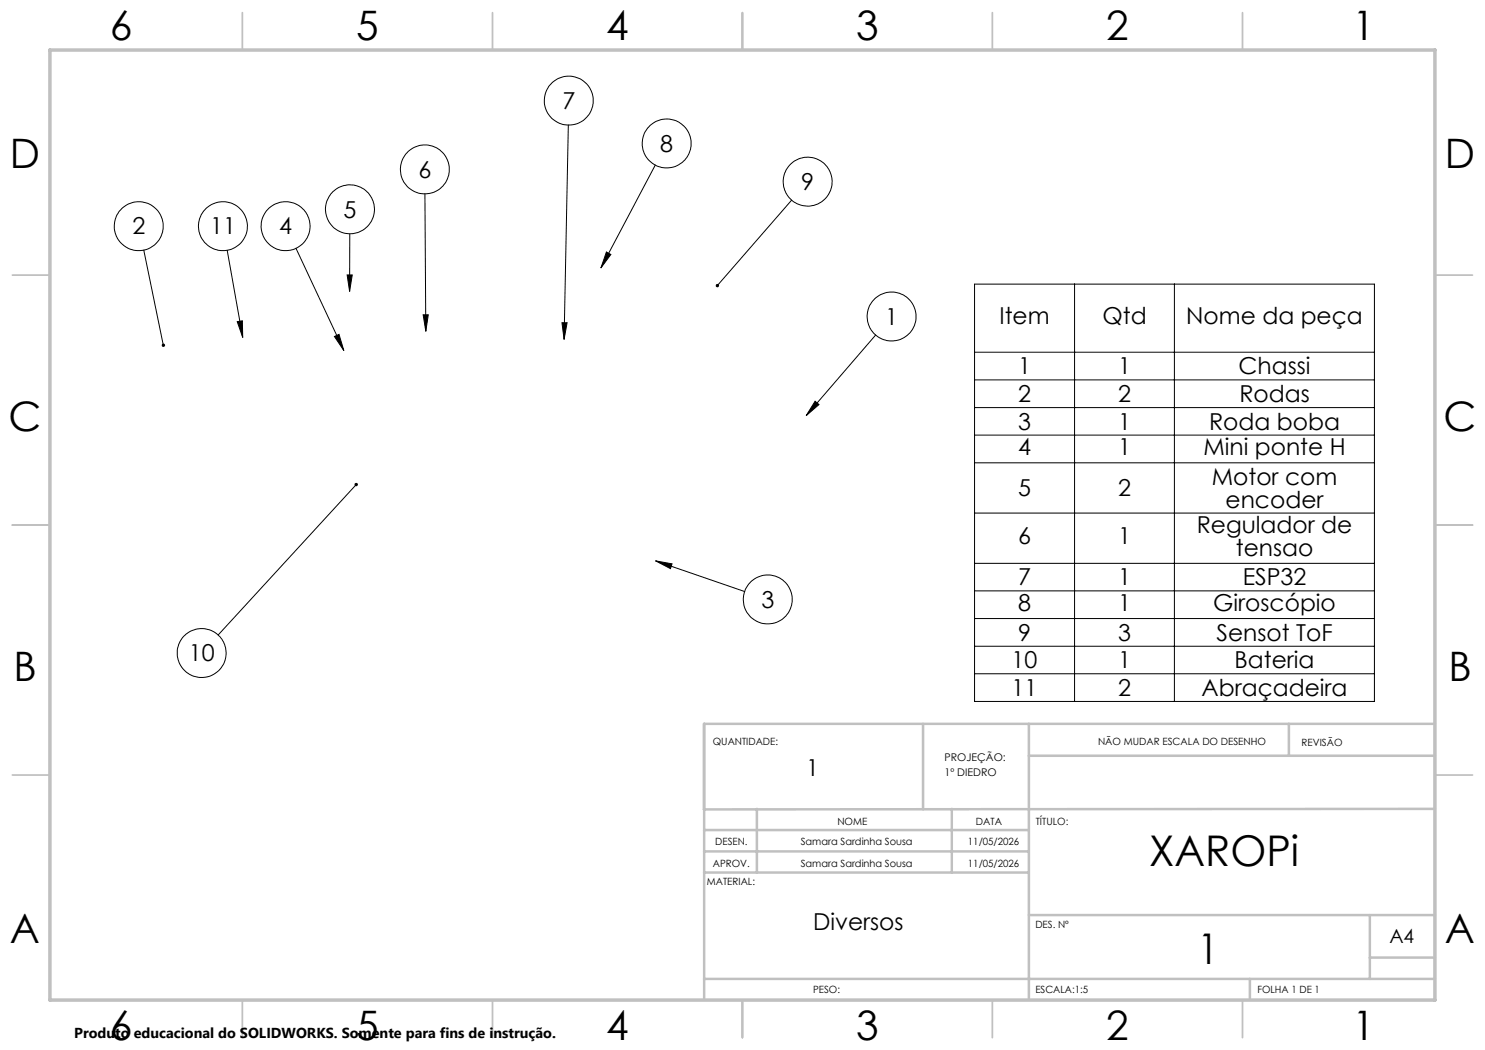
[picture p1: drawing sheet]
<svg xmlns="http://www.w3.org/2000/svg" width="297mm" height="210mm" viewBox="0 0 297 210" stroke-linecap="round" stroke-linejoin="round" font-family="sans-serif">
<g fill="none" stroke="#000" stroke-width=".2">
<path d="M85 38.8l.2 27.4M113.7 25l-.9 42.9M131.1 33l-10.9 20.6M28.8 50l3.9 19.1M45.4 50.1l3.1 17.4M59.2 49.7l9.6 20.4M69.4 55h1l-.5 3.3zM70 46.8l-.1 11.5M121.3 50.4l.9 .5-2 2.7zM158.3 40l-14.8 17.1M194.9 56.8h80v83.5h-80zM214.9 56.8v83.5"/>
<path d="M234.9 56.8v83.5M47.4 64.3l1.1-.1v3.3zM66.9 67.3l.9-.4 1 3.2zM84.6 63h1.1l-.5 3.2zM112.4 64.5h1l-.6 3.4zM175.1 67l-13.8 16.1M194.9 70.4h80M194.9 76h80M71.3 96.9l-27.7 30.1M163 80.2l.8 .7-2.5 2.2zM194.9 81.5h80M194.9 87h80"/>
<path d="M194.9 92.6h80M131.1 112.2l3.3 .6-.3 .9zM131.1 112.2l17.8 6.1M194.9 102.6h80M194.9 112.7h80M194.9 118.2h80M194.9 123.7h80M194.9 129.2h80M194.9 134.8h80"/>
<circle cx="85" cy="33.9" r="4.9"/>
<circle cx="113.8" cy="20.1" r="4.9"/>
<circle cx="133.3" cy="28.7" r="4.9"/>
<circle cx="161.5" cy="36.3" r="4.9"/>
<circle cx="27.8" cy="45.2" r="4.9"/>
<circle cx="44.6" cy="45.2" r="4.9"/>
<circle cx="57.1" cy="45.2" r="4.9"/>
<circle cx="70" cy="41.9" r="4.9"/>
<circle cx="178.3" cy="63.3" r="4.9"/>
<circle cx="153.6" cy="119.9" r="4.9"/>
<circle cx="40.3" cy="130.6" r="4.9"/>
</g>
<g fill="none" stroke="#c0c0c0" stroke-width=".35">
<path d="M48.5 2.5v7.5M98.5 2.5v7.5M148.5 2.5v7.5M198.5 2.5v7.5M248.5 2.5v7.5M2.5 55h7.5M287 55h7.5M2.5 105h7.5M287 105h7.5M2.5 155h7.5M287 155h7.5M48.5 200v7.5"/>
<path d="M98.5 200v7.5M148.5 200v7.5M198.5 200v7.5M248.5 200v7.5"/>
</g>
<g fill="none" stroke="#c0c0c0" stroke-width=".5">
<path d="M140.8 144.8v17.1l146.2-.1M184.6 144.8v17M205.8 144.8v55.2M205.8 151.2h81.2M257.8 144.8v6.4M287 144.8h-146.2v55.2M140.8 174.5h65M140.8 170.3h65M140.8 166h65M151.4 161.8v12.7M190.4 161.8v12.7M140.8 195.8h146.2"/>
<path d="M205.8 183h81.2M250 195.8v4.2M274 183v12.8M274 191.5h13"/>
</g>
<path d="M10 10h277v190h-277z" fill="none" stroke="#c0c0c0" stroke-width=".7"/>
<path d="M163 80.2l.8 .7-2.5 2.2zM32.4 68.8a.34 .34 0 0 0 0 .4 .34 .34 0 0 0 .3 .2v-.3v.3a.34 .34 0 0 0 .3-.5 .34 .34 0 0 0-.6-.1zM69.4 55h1l-.5 3.3zM121.3 50.4l.9 .5-2 2.7zM143.3 56.9l-.1 .1 .1 .4 .2-.3-.2 .3a.34 .34 0 0 0 .4 0 .34 .34 0 0 0 0-.5 .34 .34 0 0 0-.4 0zM84.6 63h1.1l-.5 3.2zM66.9 67.3l.9-.4 1 3.2zM112.4 64.5h1l-.6 3.4zM131.1 112.2l3.3 .6-.3 .9zM70.9 96.7a.35 .35 0 0 0 .1 .5 .35 .35 0 0 0 .5-.1 .35 .35 0 0 0 0-.4l-.2 .2 .2-.2-.3-.1zM47.4 64.3l1.1-.1v3.3z" fill="#000"/>
<g font-size="8.5">
<text x="229.9" y="173.3">XAROPi</text>
<text x="239.5" y="192.7">1</text>
</g>
<g font-size="8.1">
<text x="22" y="8">6</text>
<text x="71.2" y="8">5</text>
<text x="121.2" y="8">4</text>
<text x="171.2" y="8">3</text>
<text x="221.2" y="8">2</text>
<text x="270.5" y="8">1</text>
<text x="2" y="33.6">D</text>
<text x="289" y="33.6">D</text>
<text x="1.7" y="86.1">C</text>
<text x="288.7" y="86.1">C</text>
<text x="2.7" y="136.1">B</text>
<text x="289.7" y="136.1">B</text>
<text x="2" y="188.6">A</text>
<text x="289" y="188.6">A</text>
<text x="22" y="208">6</text>
<text x="71.2" y="208">5</text>
<text x="121.2" y="208">4</text>
<text x="171.2" y="208">3</text>
<text x="221.2" y="208">2</text>
<text x="270.5" y="208">1</text>
</g>
<g font-size="4.7">
<text x="112.5" y="21.8">7</text>
<text x="83.7" y="35.5">6</text>
<text x="132.1" y="30.3">8</text>
<text x="160.3" y="38">9</text>
<text x="26.5" y="46.9">2</text>
<text x="42" y="46.9">11</text>
<text x="55.8" y="46.9">4</text>
<text x="68.7" y="43.5">5</text>
<text x="177" y="64.9">1</text>
<text x="199.9" y="64.9">Item</text>
<text x="220.5" y="64.9">Qtd</text>
<text x="237.3" y="64.9">Nome da peça</text>
<text x="203.6" y="74.9">1</text>
<text x="223.6" y="74.9">1</text>
<text x="247.7" y="74.9">Chassi</text>
<text x="203.6" y="80.4">2</text>
<text x="223.6" y="80.4">2</text>
<text x="247.9" y="80.4">Rodas</text>
<text x="203.6" y="85.9">3</text>
<text x="223.6" y="85.9">1</text>
<text x="241.8" y="85.9">Roda boba</text>
<text x="203.6" y="91">4</text>
<text x="223.6" y="91">1</text>
<text x="240.7" y="91">Mini ponte H</text>
<text x="203.6" y="99.3">5</text>
<text x="223.6" y="99.3">2</text>
<text x="242.3" y="97">Motor com</text>
<text x="245.1" y="101.5">encoder</text>
<text x="239.3" y="106.6">Regulador de</text>
<text x="203.6" y="108.9">6</text>
<text x="223.6" y="108.9">1</text>
<text x="247.2" y="111.1">tensao</text>
<text x="203.6" y="117.1">7</text>
<text x="223.6" y="117.1">1</text>
<text x="248.5" y="117.1">ESP32</text>
<text x="152.3" y="121.5">3</text>
<text x="203.6" y="122.2">8</text>
<text x="223.6" y="122.2">1</text>
<text x="242.6" y="122.2">Giroscópio</text>
<text x="203.6" y="128.1">9</text>
<text x="223.6" y="128.1">3</text>
<text x="243.3" y="128.1">Sensot ToF</text>
<text x="37.8" y="132.3">10</text>
<text x="202.3" y="133.7">10</text>
<text x="223.6" y="133.7">1</text>
<text x="246.9" y="133.7">Bateria</text>
<text x="202.3" y="139.2">11</text>
<text x="223.6" y="139.2">2</text>
<text x="240.3" y="139.2">Abraçadeira</text>
<text x="161.2" y="155.3">1</text>
<text x="162.6" y="185.9">Diversos</text>
</g>
<text font-size="3.9" x="277.9" y="188.5">A4</text>
<text font-size="2.9" x="14.9" y="207.6">Produto educacional do SOLIDWORKS. Somente para fins de instrução.</text>
<g font-size="2.1">
<text x="188.9" y="152.1">PROJEÇÃO:</text>
<text x="188.9" y="155.3">1º DIEDRO</text>
</g>
<g font-size="2">
<text x="142.6" y="149">QUANTIDADE:</text>
<text x="219.6" y="149">NÃO MUDAR ESCALA DO DESENHO</text>
<text x="260.3" y="149.2">REVISÃO</text>
<text x="167.5" y="164.9">NOME</text>
<text x="195.2" y="164.9">DATA</text>
<text x="207.2" y="164.9">TÍTULO:</text>
<text x="142.6" y="173.3">APROV.</text>
<text x="143.1" y="169">DESEN.</text>
<text x="160.2" y="168.9">Samara Sardinha Sousa</text>
<text x="160.2" y="173.3">Samara Sardinha Sousa</text>
<text x="193.6" y="173.3">11/05/2026</text>
<text x="193.6" y="168.9">11/05/2026</text>
<text x="141.4" y="177">MATERIAL:</text>
<text x="207.1" y="185.5">DES. Nº</text>
<text x="162.6" y="198.5">PESO:</text>
<text x="207.1" y="198.6">ESCALA:1:5</text>
<text x="251.5" y="198.6">FOLHA 1 DE 1</text>
</g>
</svg>
